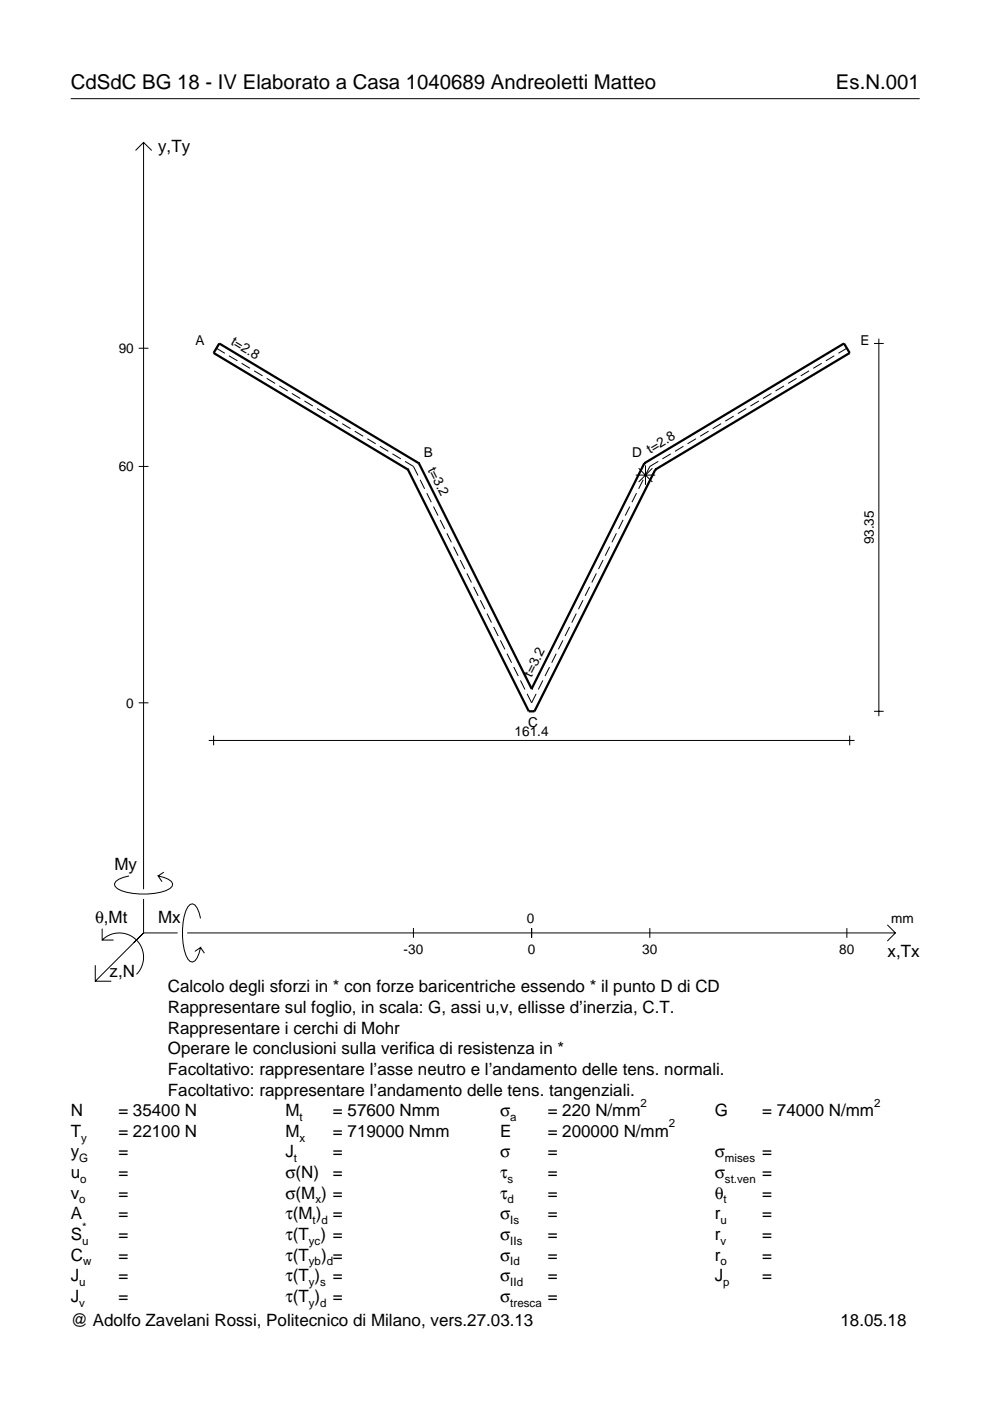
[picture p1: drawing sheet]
<svg xmlns="http://www.w3.org/2000/svg" width="210mm" height="297mm" viewBox="0 0 210 297" stroke-linecap="round" stroke-linejoin="round" font-family="sans-serif">
<g fill="none" stroke="#000" stroke-width=".21">
<path d="M15 20.9h180M28.7 31.9l1.7-1.7 1.8 1.7M30.4 30.2v158.3M29.4 73.8h2.1M45.9 73.8l1.8 1.1M48.5 75.4l1.8 1.1M51.2 77l1.8 1.1M53.9 78.6l1.8 1.1M171.6 78.6l-1.8 1.1M174.2 77l-1.8 1.1M176.9 75.4l-1.8 1.1M179.6 73.8l-1.8 1.1"/>
<path d="M185.3 72.8h2.1M186.3 71.8v80M29.4 98.9h2.1M56.5 80.2l1.8 1.1M59.2 81.8l1.8 1.1M61.9 83.4l1.8 1.1M64.5 85l1.8 1.1M67.2 86.6l1.8 1.1M69.9 88.2l1.8 1.1M72.5 89.8l1.8 1.1M75.2 91.4l1.8 1.1M77.9 93l1.8 1.1"/>
<path d="M80.5 94.6l1.8 1.1M83.2 96.2l1.8 1.1M85.9 97.8l1.8 1.1 .9 1.9M135.4 99.3l2.9 2.9M136.9 98.7v4.1M138.3 99.3l-2.9 2.9M139.6 97.8l-1.8 1.1-1 1.9M142.2 96.2l-1.8 1.1M144.9 94.6l-1.8 1.1M147.6 93l-1.8 1.1M150.2 91.4l-1.8 1.1M152.9 89.8l-1.8 1.1"/>
<path d="M155.6 88.2l-1.8 1.1M158.2 86.6l-1.8 1.1M160.9 85l-1.8 1.1M163.6 83.4l-1.8 1.1M166.2 81.8l-1.8 1.1M168.9 80.2l-1.8 1.1M89.1 101.7l.9 1.9M90.5 104.6l.9 1.9M91.9 107.4l1 1.9M93.3 110.2l1 2M94.7 113.1l1 1.9M96.2 115.9l.9 1.9"/>
<path d="M97.6 118.7l.9 2M127.9 118.7l-1 2M129.3 115.9l-1 1.9M130.7 113.1l-1 1.9M132.1 110.2l-.9 2M133.5 107.4l-.9 1.9M134.8 100.7h4.1M134.9 104.6l-.9 1.9M136.4 101.7l-1 1.9M99 121.6l1 1.9M100.4 124.4l1 1.9M101.8 127.3l1 1.9"/>
<path d="M103.3 130.1l.9 1.9M104.7 132.9l.9 1.9M106.1 135.8l.9 1.9M107.5 138.6l1 1.9M117.9 138.6l-.9 1.9M119.3 135.8l-.9 1.9M120.8 132.9l-1 1.9M122.2 130.1l-1 1.9M123.6 127.3l-1 1.9M125 124.4l-.9 1.9M126.4 121.6l-.9 1.9M29.4 149h2.1"/>
<path d="M44.3 157h136.9M45.3 156v2M108.9 141.4l1 1.9M110.3 144.3l1 1.9M111.8 147.1l.9 1.9 1-1.9M115.1 144.3l-1 1.9M116.5 141.4l-.9 1.9M180.2 156v2M185.3 150.8h2.1M21.7 199.3a5.1 5.1 0 0 1 7.2 0 5.1 5.1 0 0 1 0 7.3M21.7 196.9v2.4h2.4M27.3 185.7a3.6 3.6 0 0 0-3 1.7l.1 .5a5.6 5.6 0 0 0 3.8 1.5 13.4 13.4 0 0 0 7.8-1l.5-.5 .1-.5a3.6 3.6 0 0 0-3.1-1.7l.8 1.2"/>
<path d="M30.4 190.6v7.2M30.4 197.8l-10.2 10.2M30.4 197.8h7.2M34.7 184.9l-1.2 .8M39.7 197.8h150.1M42.5 194.7a3.6 3.6 0 0 0-1.7-3.1l-.5 .2a5.7 5.7 0 0 0-1.5 3.7 13.3 13.3 0 0 0 1 7.9l.5 .5 .5 .1a3.6 3.6 0 0 0 1.7-3.1l-1.2 .8M87.7 196.8v2M112.7 196.8v2M137.8 196.8v2M179.6 196.8v2M188.1 196.1l1.7 1.7-1.7 1.7M20.2 204.7v3.3h3.4"/>
<path d="M42.5 200.9l.8 1.2"/>
</g>
<path d="M86.5 99.6h.1M86.5 99.6l25.6 51.2h1.2l25.6-51.2M88.8 98.2h.1M88.8 98.2l-42.3-25.4-1.2 2 41.2 24.8M88.8 98.2l23.9 47.8M136.6 98.2h.1M136.6 98.2l-23.9 47.8M136.6 98.2l42.3-25.4 1.3 2-41.3 24.8M138.9 99.6h.1M112.7 146h.1" fill="none" stroke="#000" stroke-width=".48"/>
<g font-size="4.3">
<text x="15" y="18.9">CdSdC BG 18 - IV Elaborato a Casa 1040689 Andreoletti Matteo</text>
<text x="177.2" y="18.9">Es.N.001</text>
</g>
<g font-size="3.6">
<text x="33.5" y="32.3">y,Ty</text>
<text x="24.3" y="184.4">My</text>
<text x="20.1" y="195.7">θ,Mt</text>
<text x="33.5" y="195.7">Mx</text>
<text x="188.2" y="203">x,Tx</text>
<text x="23.2" y="207.1">z,N</text>
<text x="35.6" y="210.4">Calcolo degli sforzi in * con forze baricentriche essendo * il punto D di CD</text>
<text x="35.6" y="214.8">Rappresentare sul foglio, in scala: G, assi u,v, ellisse d’inerzia, C.T.</text>
<text x="35.6" y="219.2">Rappresentare i cerchi di Mohr</text>
<text x="35.6" y="223.5">Operare le conclusioni sulla verifica di resistenza in *</text>
<text x="35.6" y="227.9">Facoltativo: rappresentare l’asse neutro e l’andamento delle tens. normali.</text>
<text x="35.6" y="232.3">Facoltativo: rappresentare l’andamento delle tens. tangenziali.</text>
<text x="15" y="236.7">N</text>
<text x="25.1" y="236.7">= 35400 N</text>
<text x="60.5" y="236.7">M</text>
<text x="70.6" y="236.7">= 57600 Nmm</text>
<text x="106" y="236.7">σ</text>
<text x="116.1" y="236.7">= 220 N/mm</text>
<text x="151.5" y="236.7">G</text>
<text x="161.6" y="236.7">= 74000 N/mm</text>
<text x="15" y="245.4">y</text>
<text x="15" y="241">T</text>
<text x="25.1" y="241">= 22100 N</text>
<text x="25.1" y="245.4">=</text>
<text x="60.5" y="245.4">J</text>
<text x="60.5" y="241">M</text>
<text x="70.6" y="241">= 719000 Nmm</text>
<text x="70.6" y="245.4">=</text>
<text x="106" y="241">E</text>
<text x="106" y="245.4">σ</text>
<text x="116.1" y="245.4">=</text>
<text x="116.1" y="241">= 200000 N/mm</text>
<text x="151.5" y="245.4">σ</text>
<text x="161.6" y="245.4">=</text>
<text x="15" y="249.8">u</text>
<text x="25.1" y="249.8">=</text>
<text x="60.5" y="249.8">σ(N)</text>
<text x="70.6" y="249.8">=</text>
<text x="106" y="249.8">τ</text>
<text x="116.1" y="249.8">=</text>
<text x="151.5" y="249.8">σ</text>
<text x="161.6" y="249.8">=</text>
<text x="15" y="254.2">v</text>
<text x="25.1" y="254.2">=</text>
<text x="60.5" y="254.2">σ(M ) =</text>
<text x="106" y="254.2">τ</text>
<text x="116.1" y="254.2">=</text>
<text x="151.5" y="254.2">θ</text>
<text x="161.6" y="254.2">=</text>
<text x="15" y="258.5">A</text>
<text x="15" y="262.9">S</text>
<text x="25.1" y="262.9">=</text>
<text x="25.1" y="258.5">=</text>
<text x="60.5" y="258.5">τ(M ) =</text>
<text x="60.5" y="262.9">τ(T ) =</text>
<text x="106" y="258.5">σ</text>
<text x="106" y="262.9">σ</text>
<text x="116.1" y="258.5">=</text>
<text x="116.1" y="262.9">=</text>
<text x="151.5" y="258.5">r</text>
<text x="151.5" y="262.9">r</text>
<text x="161.6" y="258.5">=</text>
<text x="161.6" y="262.9">=</text>
<text x="15" y="267.3">C</text>
<text x="25.1" y="267.3">=</text>
<text x="60.5" y="267.3">τ(T</text>
<text x="68.1" y="267.3">) =</text>
<text x="106" y="267.3">σ</text>
<text x="116.1" y="267.3">=</text>
<text x="151.5" y="267.3">r</text>
<text x="161.6" y="267.3">=</text>
<text x="15" y="271.7">J</text>
<text x="25.1" y="271.7">=</text>
<text x="60.5" y="271.7">τ(T )</text>
<text x="70.6" y="271.7">=</text>
<text x="106" y="271.7">σ</text>
<text x="116.1" y="271.7">=</text>
<text x="151.5" y="271.7">J</text>
<text x="161.6" y="271.7">=</text>
<text x="15" y="281.2">@ Adolfo Zavelani Rossi, Politecnico di Milano, vers.27.03.13</text>
<text x="15" y="276">J</text>
<text x="25.1" y="276">=</text>
<text x="60.5" y="276">τ(T )</text>
<text x="70.6" y="276">=</text>
<text x="106" y="276">σ</text>
<text x="116.1" y="276">=</text>
<text x="178.2" y="281.2">18.05.18</text>
</g>
<g font-size="2.9">
<text x="25.2" y="74.8">90</text>
<text x="41.5" y="73.2">A</text>
<text x="48.8" y="73" transform="rotate(31 48.8 73)">t=2.8</text>
<text x="182.5" y="73.2">E</text>
<text x="25.2" y="99.9">60</text>
<text x="89.9" y="96.8">B</text>
<text x="90.7" y="99.6" transform="rotate(63 90.7 99.6)">t=3.2</text>
<text x="134" y="96.8">D</text>
<text x="137.9" y="96.3" transform="rotate(-31 137.9 96.3)">t=2.8</text>
<text x="185.3" y="115.4" transform="rotate(-90 185.3 115.4)">93.35</text>
<text x="112.7" y="143.7" transform="rotate(-63 112.7 143.7)">t=3.2</text>
<text x="26.8" y="150">0</text>
<text x="109.1" y="156">161.4</text>
<text x="112" y="154.1">C</text>
<text x="111.7" y="195.7">0</text>
<text x="189" y="195.7">mm</text>
<text x="85.6" y="202.2">-30</text>
<text x="111.9" y="202.2">0</text>
<text x="136.2" y="202.2">30</text>
<text x="178" y="202.2">80</text>
</g>
<g font-size="2.4">
<text x="63.5" y="237.7">t</text>
<text x="108.2" y="237.7">a</text>
<text x="135.8" y="234.7">2</text>
<text x="141.8" y="239">2</text>
<text x="185.3" y="234.7">2</text>
<text x="17.2" y="242">y</text>
<text x="63.5" y="242">x</text>
<text x="16.8" y="246.4">G</text>
<text x="17" y="250.8">o</text>
<text x="62.3" y="246.4">t</text>
<text x="107.6" y="250.8">s</text>
<text x="153.7" y="246.4">mises</text>
<text x="153.7" y="250.8">st.ven</text>
<text x="16.8" y="255.2">o</text>
<text x="66.9" y="255.2">x</text>
<text x="107.6" y="255.2">d</text>
<text x="153.4" y="255.2">t</text>
<text x="17.4" y="263.9">u</text>
<text x="17.4" y="260.9">*</text>
<text x="65.5" y="263.9">yc</text>
<text x="66.3" y="259.5">t d</text>
<text x="108.2" y="259.5">Is</text>
<text x="108.2" y="263.9">IIs</text>
<text x="152.7" y="259.5">u</text>
<text x="152.7" y="263.9">v</text>
<text x="17.6" y="268.3">w</text>
<text x="65.5" y="268.3">yb d</text>
<text x="108.2" y="268.3">Id</text>
<text x="152.7" y="268.3">o</text>
<text x="16.8" y="272.7">u</text>
<text x="65.5" y="272.7">y s</text>
<text x="108.2" y="272.7">IId</text>
<text x="153.3" y="272.7">p</text>
<text x="16.8" y="277">v</text>
<text x="65.5" y="277">y d</text>
<text x="108.2" y="277">tresca</text>
</g>
</svg>
